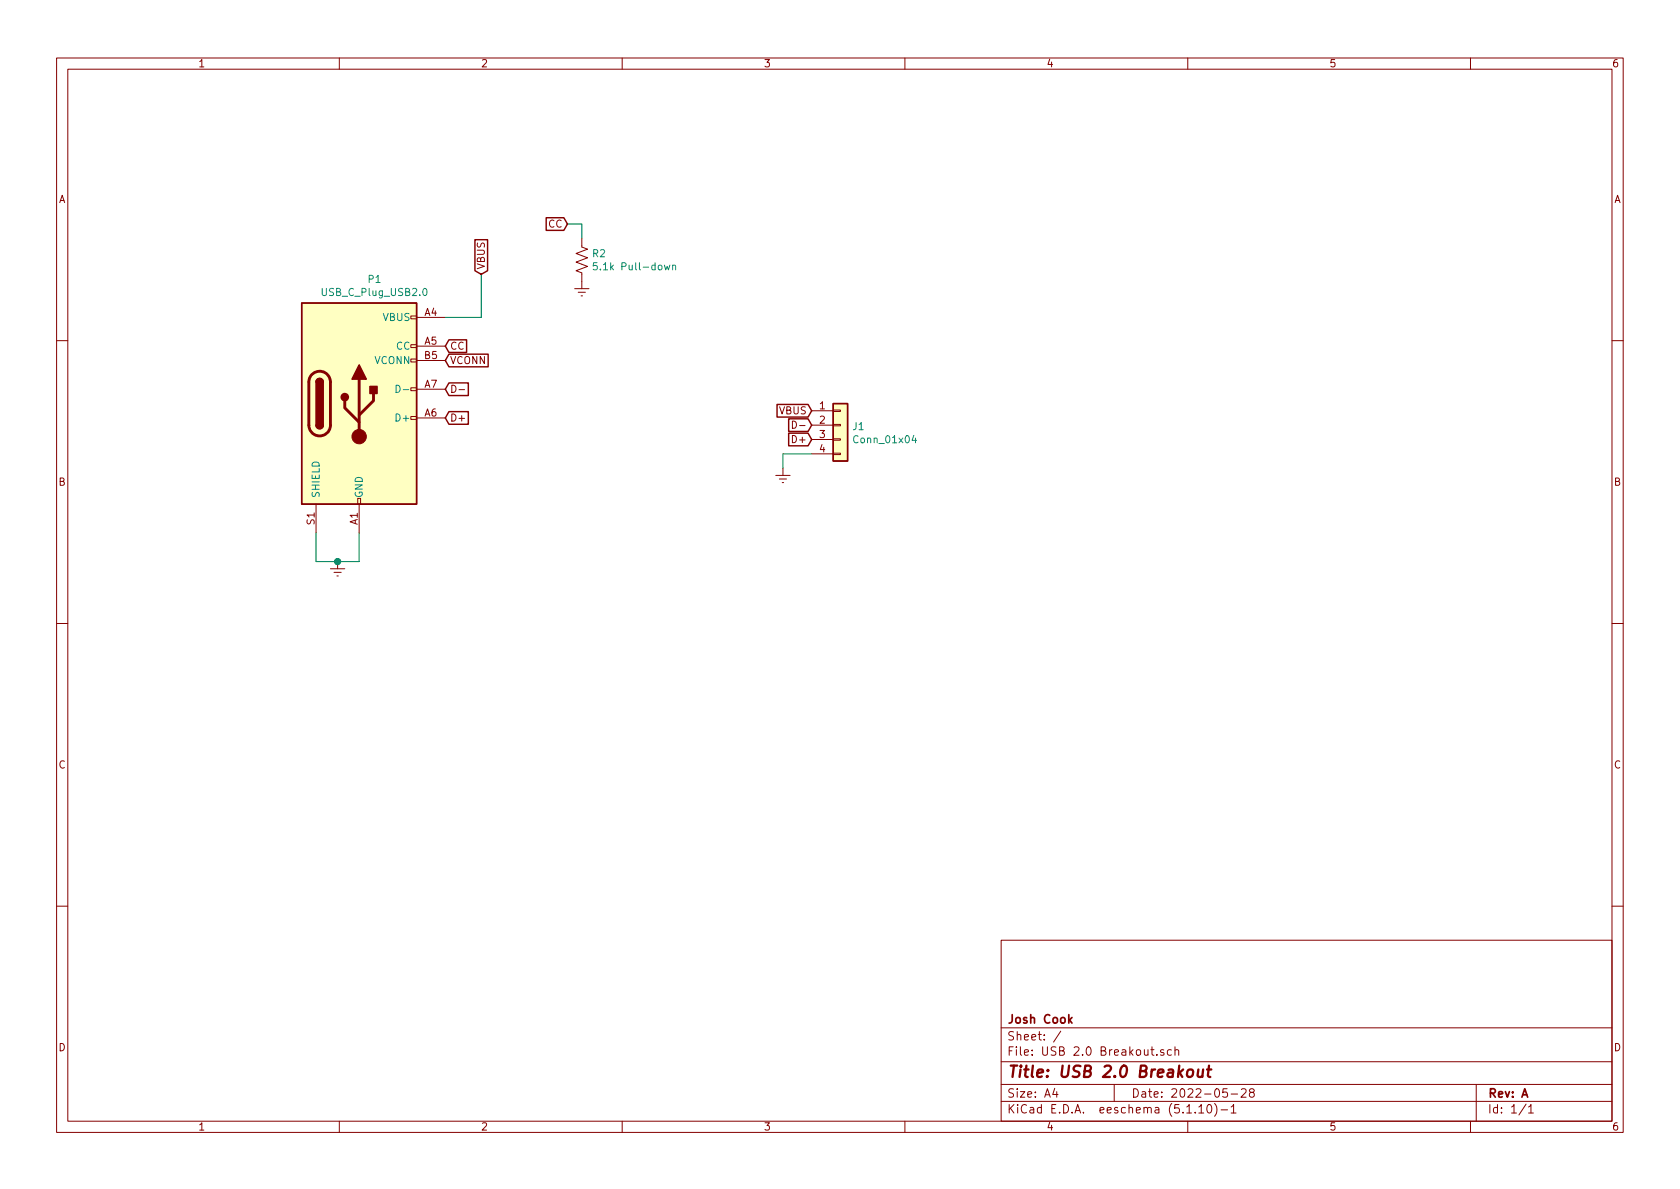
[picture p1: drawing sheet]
EESchema Schematic File Version 4
EELAYER 30 0
EELAYER END
$Descr A4 11693 8268
encoding utf-8
Sheet 1 1
Title "USB 2.0 Breakout"
Date "2022-05-28"
Rev "A"
Comp "Josh Cook"
Comment1 ""
Comment2 ""
Comment3 ""
Comment4 ""
$EndDescr
$Comp
L Connector:USB_C_Plug_USB2.0 P1
U 1 1
P 2500 2800
F 0 "P1" H 2607 3667 50  0000 C CNN
F 1 "USB_C_Plug_USB2.0" H 2607 3576 50  0000 C CNN
F 2 "Expansion_Card:USB_C_Plug_Molex_105444" H 2650 2800 50  0001 C CNN
F 3 "https://www.usb.org/sites/default/files/documents/usb_type-c.zip" H 2650 2800 50  0001 C CNN
	1    2500 2800
	1    0    0    -1  
$EndComp
$Comp
L power:Earth #PWR0101
U 1 1
P 2350 3900
F 0 "#PWR0101" H 2350 3650 50  0001 C CNN
F 1 "Earth" H 2350 3750 50  0001 C CNN
F 2 "" H 2350 3900 50  0001 C CNN
F 3 "~" H 2350 3900 50  0001 C CNN
	1    2350 3900
	1    0    0    -1  
$EndComp
Wire Wire Line
	2500 3700 2500 3900
Wire Wire Line
	2500 3900 2350 3900
Wire Wire Line
	2200 3900 2200 3700
Connection ~ 2350 3900
Wire Wire Line
	2350 3900 2200 3900
Text GLabel 3350 1900 1    50   Input ~ 0
VBUS
Wire Wire Line
	3350 1900 3350 2200
Wire Wire Line
	3350 2200 3100 2200
Text GLabel 3100 2400 2    50   Input ~ 0
CC
Text GLabel 3950 1550 0    50   Input ~ 0
CC
$Comp
L Device:R_US R2
U 1 1
P 4050 1800
F 0 "R2" H 4118 1846 50  0000 L CNN
F 1 "5.1k Pull-down" H 4118 1755 50  0000 L CNN
F 2 "Resistor_SMD:R_0805_2012Metric" V 4090 1790 50  0001 C CNN
F 3 "~" H 4050 1800 50  0001 C CNN
	1    4050 1800
	1    0    0    -1  
$EndComp
Wire Wire Line
	3950 1550 4050 1550
Wire Wire Line
	4050 1550 4050 1650
$Comp
L power:Earth #PWR0102
U 1 1
P 4050 1950
F 0 "#PWR0102" H 4050 1700 50  0001 C CNN
F 1 "Earth" H 4050 1800 50  0001 C CNN
F 2 "" H 4050 1950 50  0001 C CNN
F 3 "~" H 4050 1950 50  0001 C CNN
	1    4050 1950
	1    0    0    -1  
$EndComp
Text GLabel 3100 2700 2    50   Input ~ 0
D-
Text GLabel 3100 2900 2    50   Input ~ 0
D+
Text GLabel 3100 2500 2    50   Input ~ 0
VCONN
Text GLabel 5650 2950 0    50   Input ~ 0
D-
Text GLabel 5650 3050 0    50   Input ~ 0
D+
Text GLabel 5650 2850 0    50   Input ~ 0
VBUS
$Comp
L power:Earth #PWR0103
U 1 1
P 5450 3250
F 0 "#PWR0103" H 5450 3000 50  0001 C CNN
F 1 "Earth" H 5450 3100 50  0001 C CNN
F 2 "" H 5450 3250 50  0001 C CNN
F 3 "~" H 5450 3250 50  0001 C CNN
	1    5450 3250
	1    0    0    -1  
$EndComp
Wire Wire Line
	5650 3150 5450 3150
Wire Wire Line
	5450 3150 5450 3250
$Comp
L Connector_Generic:Conn_01x04 J1
U 1 1
P 5850 2950
F 0 "J1" H 5930 2942 50  0000 L CNN
F 1 "Conn_01x04" H 5930 2851 50  0000 L CNN
F 2 "Connector_PinHeader_2.54mm:PinHeader_1x04_P2.54mm_Horizontal" H 5850 2950 50  0001 C CNN
F 3 "~" H 5850 2950 50  0001 C CNN
	1    5850 2950
	1    0    0    -1  
$EndComp
$EndSCHEMATC
